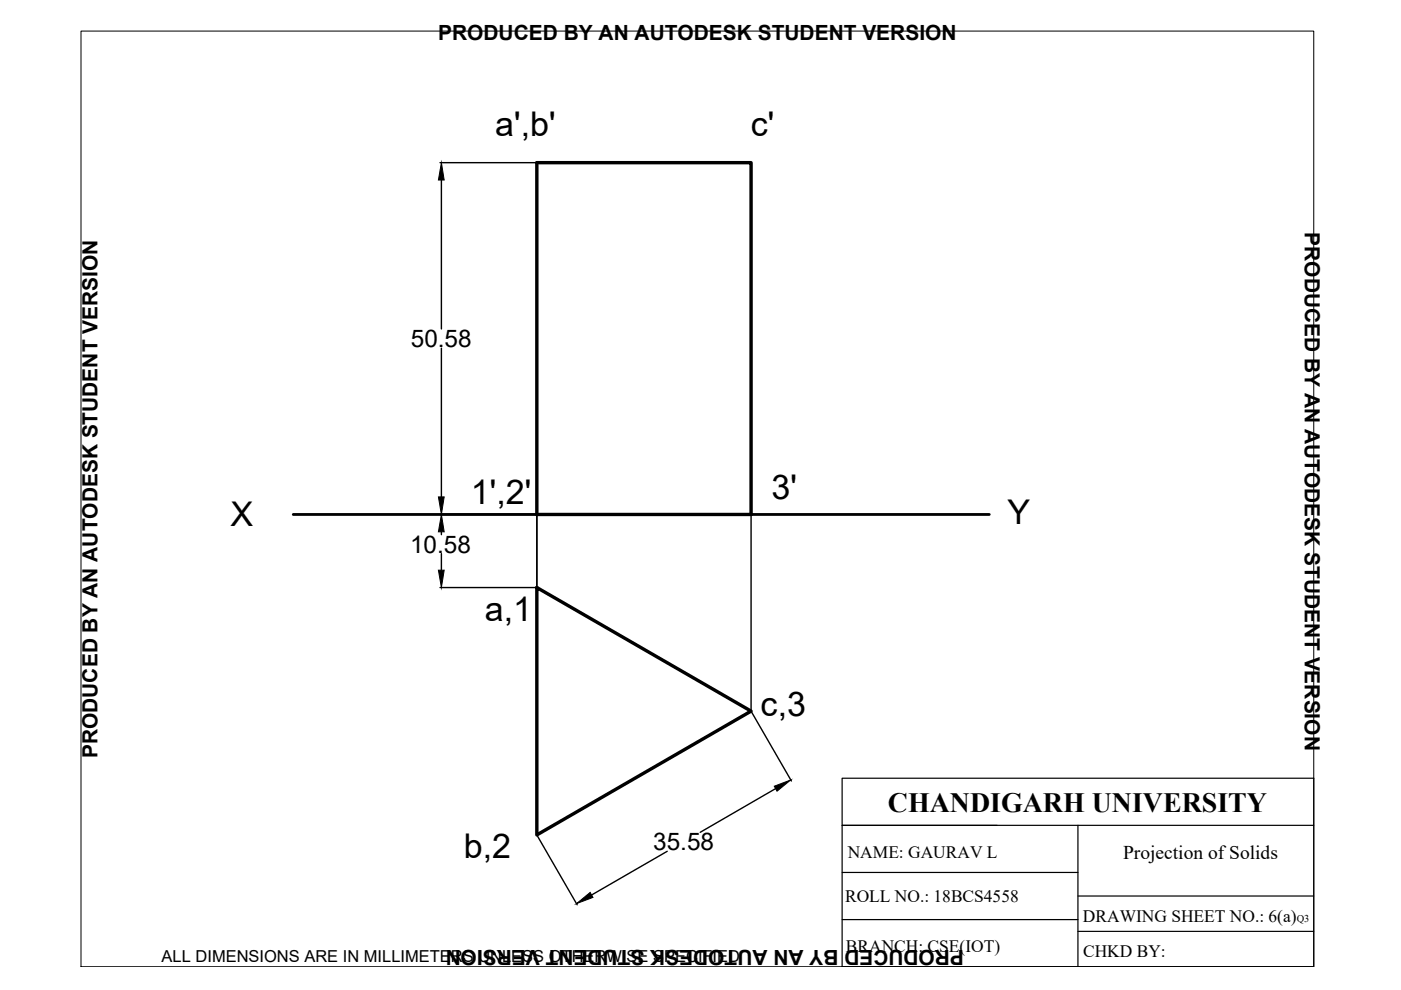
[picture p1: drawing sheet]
<svg xmlns="http://www.w3.org/2000/svg" width="297mm" height="210mm" viewBox="0 0 297 210" stroke-linecap="round" stroke-linejoin="round" font-family="sans-serif">
<!-- layer: thick continuous -->
<path d="M62.2 109.1h147.5" fill="none" stroke="#000" stroke-width=".59"/>
<g fill="none" stroke="#000" stroke-width=".3">
<path d="M93.3 34.5h20.4M93.6 38.2v31.6M93.6 73.8v31.6M93.3 109.1h20.4M93.6 112.8v.6M93.6 117.4v3.5M113.8 109.1v15.5M159.2 109.1v41.7M93.3 124.6h20.4M159.3 150.9l8.5 14.7M113.9 177.1l8.5 14.7M164.5 167.2l-16.1 9.3"/>
<path d="M141.5 180.5l-16.1 9.3"/>
</g>
<path d="M113.8 34.5h45.4v74.6h-45.4zM113.8 124.6l45.4 26.2-45.4 26.2z" fill="none" stroke="#000" stroke-width=".72"/>
<path d="M93.6 34.5l.6 3.7h-1.3zM92.9 105.4h1.3l-.6 3.7zM93.6 109.1l.6 3.7h-1.3zM92.9 120.9h1.3l-.6 3.7zM164.2 166.7l3.4-1.3-2.9 2.4zM122.2 191.6l2.9-2.4 .6 1.1z" fill="#000" stroke="#000" stroke-width=".21"/>
<path d="M17.2 6.6h261.3v198.4h-261.3z" fill="none" stroke="#000" stroke-width=".21"/>
<!-- layer: 0 -->
<path d="M178.5 165h100v40h-100zM178.5 175h100M228.5 175v30M178.5 195h50M178.5 185h50M228.5 190h50M228.5 197.5h50" fill="none" stroke="#000" stroke-width=".25"/>
<g font-size="7.2">
<text x="105" y="28.9">a',b'</text>
<text x="159.2" y="28.9">c'</text>
<text x="99.9" y="106.9">1',2'</text>
<text x="163.6" y="105.9">3'</text>
<text x="48.8" y="111.6">X</text>
<text x="213.6" y="111.1">Y</text>
<text x="102.8" y="131.8">a,1</text>
<text x="161.3" y="151.8">c,3</text>
<text x="98.3" y="182">b,2</text>
</g>
<text font-size="5.9" x="188.2" y="172.2">CHANDIGARH UNIVERSITY</text>
<g font-size="5.2">
<text x="87.1" y="73.6">50.58</text>
<text x="86.9" y="117.2">10.58</text>
<text x="138.5" y="180.3">35.58</text>
</g>
<g font-size="4.4">
<text x="92.9" y="8.5">PRODUCED BY AN AUTODESK STUDENT VERSION</text>
<text x="276.6" y="49.3" transform="rotate(90 276.6 49.3)">PRODUCED BY AN AUTODESK STUDENT VERSION</text>
<text x="20.6" y="160.7" transform="rotate(-90 20.6 160.7)">PRODUCED BY AN AUTODESK STUDENT VERSION</text>
<text x="204.4" y="201.5" transform="rotate(180 204.4 201.5)">PRODUCED BY AN AUTODESK STUDENT VERSION</text>
</g>
<text font-size="4.1" x="238.1" y="182.1">Projection of Solids</text>
<g font-size="3.7">
<text x="179.7" y="182">NAME: GAURAV L</text>
<text x="179.2" y="191.2">ROLL NO.: 18BCS4558</text>
<text x="229.6" y="195.5">DRAWING SHEET NO.: 6(a)</text>
<text x="179.4" y="201.9">BRANCH: CSE(IOT)</text>
<text x="229.6" y="202.8">CHKD BY:</text>
</g>
<text font-size="3.5" x="34.3" y="203.9">ALL DIMENSIONS ARE IN MILLIMETERS UNLESS OTHERWISE SPECIFIED</text>
<text font-size="2.2" x="274.9" y="195.5">Q3</text>
</svg>
